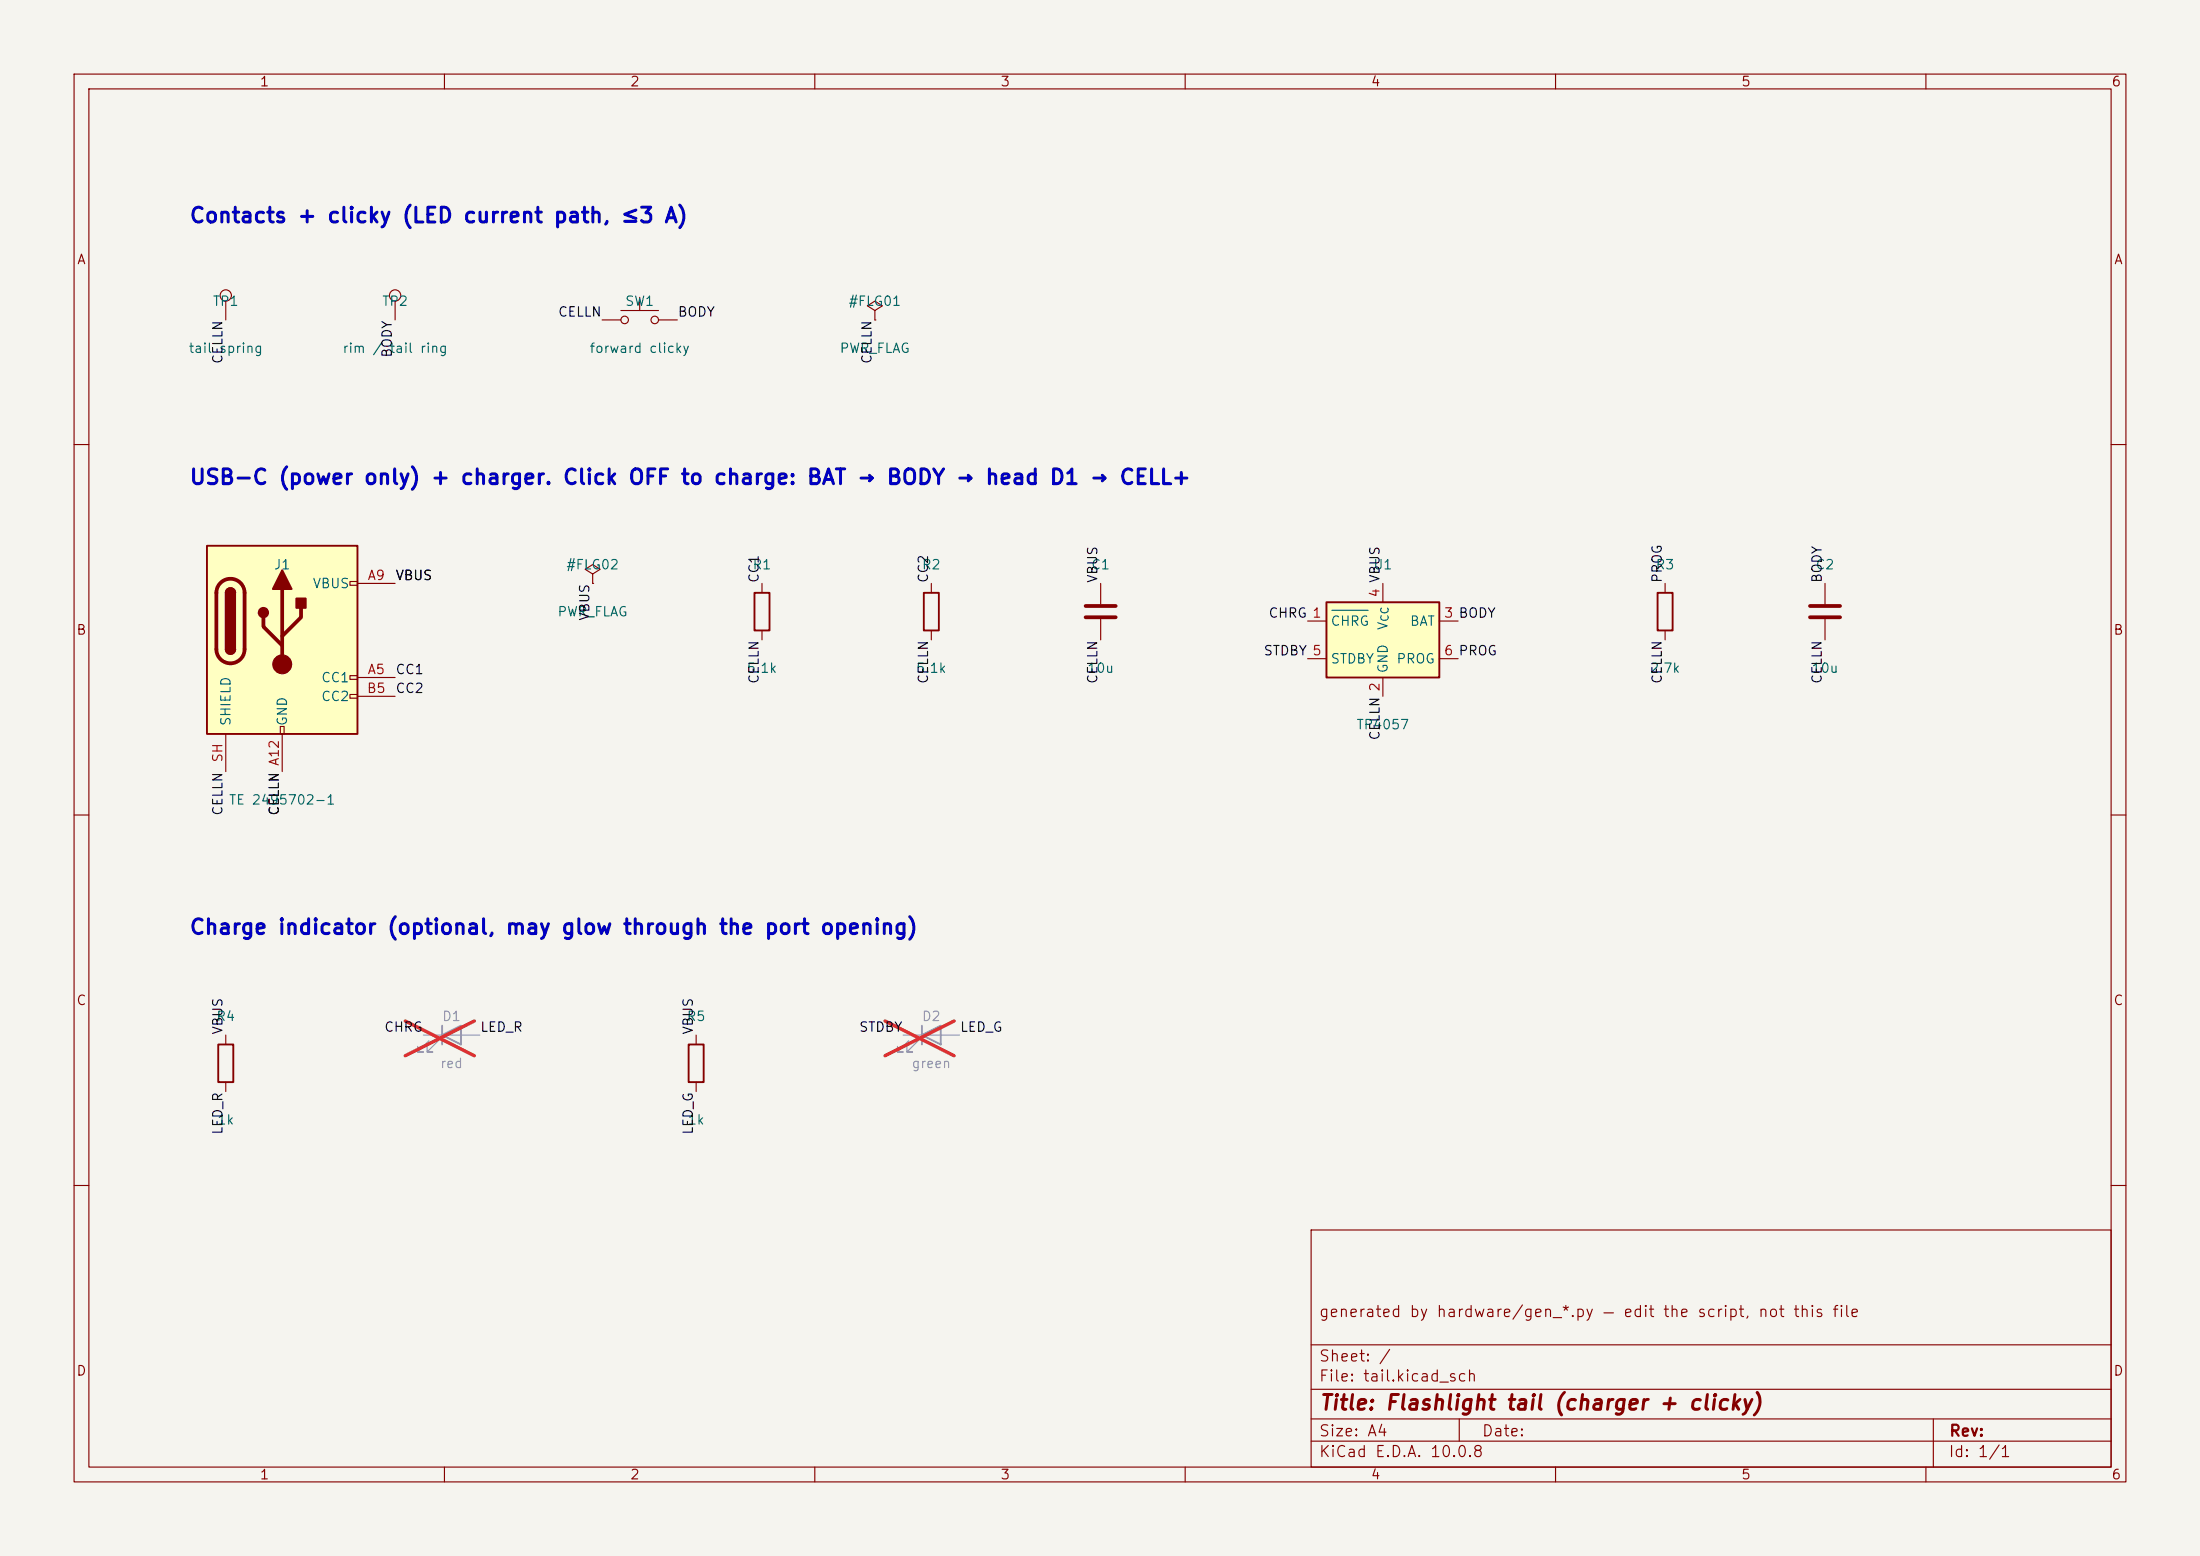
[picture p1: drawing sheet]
<svg xmlns="http://www.w3.org/2000/svg" width="297mm" height="210mm" viewBox="0 0 297 210" stroke-linecap="round" stroke-linejoin="round" font-family="sans-serif">
<path d="M0 0h297v210h-297z" fill="#f5f4ef" stroke="#f5f4ef" stroke-width=".14"/>
<g fill="none" stroke="#840000" stroke-width=".15">
<path d="M10 10h277v190h-277zM12 12h273v186h-273zM60 10v2M110 10v2M160 10v2M210 10v2M260 10v2M118.1 41.9l1-.6-1-.7-1 .7 1 .6v1.3M118.1 43.2h.1M10 60h2M102.9 78.7v1.3M125.7 78.7v1.3"/>
<path d="M285 60h2M102.9 85.1v1.3M125.7 85.1v1.3M10 110h2M285 110h2M10 160h2M177 166h108v32h-108zM285 160h2M60 198v2M110 198v2M160 198v2M177 194.5h108"/>
<path d="M177 191.5h108M177 187.5h108M177 181.5h108M197 191.5v3M210 198v2M260 198v2M261 191.5v6.5"/>
</g>
<path d="M101.9 80h2v5.1h-2zM124.7 80h2v5.1h-2z" fill="none" stroke="#840000" stroke-width=".25"/>
<path d="M179.1 81.3h15.2v10.1h-15.2z" fill="#ffffc2"/>
<path d="M179.1 81.3h15.2v10.1h-15.2zM223.8 80h2v5.1h-2zM93 141h2v5.1h-2z" fill="none" stroke="#840000" stroke-width=".25"/>
<g fill="none" stroke="#840000" stroke-width=".15">
<path d="M81.3 43.2h2.5M83.8 41.9h5.1M86.4 40.1v1.8M88.9 43.2h2.5M80 77.5l1-.7-1-.6-1 .6 1 .7v1.2M80 78.7h.1M148.6 78.7v2.8M186.7 78.7v2.6M224.8 78.7v1.3M246.4 78.7v2.8M148.6 83.6v2.8M176.5 83.8h2.6"/>
<path d="M176.5 88.9h2.6M186.7 91.4v2.6M194.3 83.8h2.5M194.3 88.9h2.5M224.8 85.1v1.3M246.4 83.6v2.8M94 139.7v1.3M94 146.1v1.2"/>
<circle cx="84.3" cy="43.2" r=".51"/>
<circle cx="88.4" cy="43.2" r=".51"/>
</g>
<path d="M179.8 82.4h4.9" fill="none" stroke="#006464" stroke-width=".15"/>
<path d="M146.6 81.8h4M146.6 83.3h4M244.3 81.8h4.1M244.3 83.3h4.1" fill="none" stroke="#840000" stroke-width=".51"/>
<path d="M121.9 139.7h7.6M122.7 140.5l-1.5 1.5h.7h-.7v-.8M124 140.5l-1.6 1.5h.8h-.8v-.8" fill="none" stroke="#9c9b98" stroke-width=".15"/>
<path d="M124.5 139.7l2.5-1.3v2.6zM124.5 138.4v2.6" fill="none" stroke="#9c9b98" stroke-width=".25"/>
<path d="M119.5 137.8l9.3 4.7M128.8 137.8l-9.3 4.7" fill="none" stroke="#e12e31" stroke-width=".46"/>
<path d="M27.9 73.7h20.4v25.4h-20.4z" fill="#ffffc2"/>
<g fill="none" stroke="#840000" stroke-width=".15">
<path d="M30.5 40.6v2.6M53.3 40.6v2.6M47.2 78.5h1.1v.5h-1.1zM48.3 78.7h5M30.5 99.1v5M37.8 98h.6v1.1h-.6zM38.1 99.1v5M47.2 91.2h1.1v.5h-1.1zM47.2 93.7h1.1v.5h-1.1zM48.3 91.4h5M48.3 94h5M30.5 139.7v1.3"/>
<path d="M30.5 146.1v1.2"/>
<circle cx="30.5" cy="39.9" r=".76"/>
<circle cx="53.3" cy="39.9" r=".76"/>
</g>
<path d="M27.9 73.7h20.4v25.4h-20.4zM30.5 80a.64 .64 0 0 1 .6-.6 .64 .64 0 0 1 .6 .6M30.5 87.6a.64 .64 0 0 0 .6 .7 .64 .64 0 0 0 .6-.7M29.5 141h2v5.1h-2z" fill="none" stroke="#840000" stroke-width=".25"/>
<path d="M29.8 78.7a1.9 1.9 0 0 1 2-.4 1.9 1.9 0 0 1 1.2 1.7v7.6a1.91 1.91 0 0 1-1.9 1.9 1.91 1.91 0 0 1-1.9-1.9v-7.6a1.9 1.9 0 0 1 .6-1.3zM38.1 79.5v10.2M35.6 83.3v1.3l2.5 2.5M40.6 82v1.3l-2.5 2.6" fill="none" stroke="#840000" stroke-width=".51"/>
<g fill="#840000" stroke="#840000" stroke-width=".25">
<path d="M30.5 80h1.2v7.6h-1.2z"/>
<path d="M30.7 79.6a.64 .64 0 0 1 .7-.2 .64 .64 0 0 1 .3 .6h-1.2z"/>
<path d="M30.5 87.6h1.2a.64 .64 0 0 1-.6 .7 .64 .64 0 0 1-.6-.7z"/>
<path d="M38.1 77l1.3 2.5h-2.6z"/>
<path d="M40 80.8h1.3v1.2h-1.3z"/>
<circle cx="35.6" cy="82.7" r=".63"/>
</g>
<circle cx="38.1" cy="89.7" r="1.27" fill="#840000" stroke="#840000" stroke-width=".15"/>
<path d="M57.1 139.7h7.7M57.9 140.5l-1.5 1.5h.7h-.7v-.8M59.2 140.5l-1.5 1.5h.7h-.7v-.8" fill="none" stroke="#9c9b98" stroke-width=".15"/>
<path d="M59.7 139.7l2.5-1.3v2.6zM59.7 138.4v2.6" fill="none" stroke="#9c9b98" stroke-width=".25"/>
<path d="M54.7 137.8l9.3 4.7M64 137.8l-9.3 4.7" fill="none" stroke="#e12e31" stroke-width=".46"/>
<g font-size="2" fill="#0000c2">
<text x="25.5" y="30.6">Contacts + clicky (LED current path, ≤3 A)</text>
<text x="25.5" y="65.9">USB-C (power only) + charger. Click OFF to charge: BAT → BODY → head D1 → CELL+</text>
<text x="25.5" y="126.6">Charge indicator (optional, may glow through the port opening)</text>
</g>
<text font-size="2" fill="#840000" x="178" y="190.8">Title: Flashlight tail (charger + clicky)</text>
<g font-size="1.5" fill="#840000">
<text x="178" y="178.1">generated by hardware/gen_*.py — edit the script, not this file</text>
<text x="178" y="184.1">Sheet: /</text>
<text x="178" y="186.8">File: tail.kicad_sch</text>
<text x="178" y="197">KiCad E.D.A. 10.0.8</text>
<text x="178" y="194.2">Size: A4</text>
<text x="200" y="194.2">Date:</text>
<text x="263" y="197">Id: 1/1</text>
<text x="263" y="194.2">Rev:</text>
</g>
<g font-size="1.3" fill="#840000">
<text x="35" y="12">1</text>
<text x="85" y="12">2</text>
<text x="135" y="12">3</text>
<text x="185" y="12">4</text>
<text x="235" y="12">5</text>
<text x="285" y="12">6</text>
<text x="10.3" y="36">A</text>
<text x="285.3" y="36">A</text>
<text x="10.2" y="86">B</text>
<text x="285.2" y="86">B</text>
<text x="10.2" y="136">C</text>
<text x="285.2" y="136">C</text>
<text x="10.2" y="186">D</text>
<text x="285.2" y="186">D</text>
<text x="35" y="200">1</text>
<text x="85" y="200">2</text>
<text x="135" y="200">3</text>
<text x="185" y="200">4</text>
<text x="235" y="200">5</text>
<text x="285" y="200">6</text>
</g>
<g font-size="1.3" fill="#006464">
<text x="28.6" y="41.6">TP1</text>
<text x="51.5" y="41.6">TP2</text>
<text x="84.3" y="41.6">SW1</text>
<text x="114.4" y="41.6">#FLG01</text>
<text x="25.4" y="48">tail spring</text>
<text x="46.1" y="48">rim / tail ring</text>
<text x="79.5" y="48">forward clicky</text>
<text x="113.3" y="48">PWR_FLAG</text>
<text x="36.9" y="77.2">J1</text>
<text x="76.3" y="77.2">#FLG02</text>
<text x="101.5" y="77.2">R1</text>
<text x="124.4" y="77.2">R2</text>
<text x="147.2" y="77.2">C1</text>
<text x="185.3" y="77.2">U1</text>
<text x="223.4" y="77.2">R3</text>
<text x="245" y="77.2">C2</text>
<text x="42.1" y="79.7">VBUS</text>
<text x="75.2" y="83.5">PWR_FLAG</text>
<text x="179.6" y="84.8">CHRG</text>
<text x="179.6" y="89.9">STDBY</text>
<text x="187.7" y="85.1" transform="rotate(-90 187.7 85.1)">V</text>
<text x="188.4" y="89.9">PROG</text>
<text x="190.2" y="84.8">BAT</text>
<text x="43.3" y="92.4">CC1</text>
<text x="43.3" y="94.9">CC2</text>
<text x="100.7" y="91.1">5.1k</text>
<text x="123.6" y="91.1">5.1k</text>
<text x="146.7" y="91.1">10u</text>
<text x="187.7" y="91" transform="rotate(-90 187.7 91)">GND</text>
<text x="222.6" y="91.1">2.7k</text>
<text x="244.5" y="91.1">10u</text>
<text x="31.4" y="98.1" transform="rotate(-90 31.4 98.1)">SHIELD</text>
<text x="39.1" y="98.1" transform="rotate(-90 39.1 98.1)">GND</text>
<text x="183" y="98.8">TP4057</text>
<text x="30.8" y="108.9">TE 2495702-1</text>
<text x="29.1" y="138.1">R4</text>
<text x="92.6" y="138.1">R5</text>
<text x="29.2" y="152.1">1k</text>
<text x="92.7" y="152.1">1k</text>
</g>
<g font-size="1.3" fill="#0f0f0f">
<text x="75.2" y="43.1">CELLN</text>
<text x="91.4" y="43.1">BODY</text>
<text x="30.4" y="49.2" transform="rotate(-90 30.4 49.2)">CELLN</text>
<text x="53.2" y="48.4" transform="rotate(-90 53.2 48.4)">BODY</text>
<text x="118" y="49.2" transform="rotate(-90 118 49.2)">CELLN</text>
<text x="53.3" y="78.6">VBUS</text>
<text x="79.9" y="83.9" transform="rotate(-90 79.9 83.9)">VBUS</text>
<text x="102.7" y="78.8" transform="rotate(-90 102.7 78.8)">CC1</text>
<text x="125.6" y="78.8" transform="rotate(-90 125.6 78.8)">CC2</text>
<text x="148.5" y="78.8" transform="rotate(-90 148.5 78.8)">VBUS</text>
<text x="171.2" y="83.7">CHRG 1</text>
<text x="224.7" y="78.8" transform="rotate(-90 224.7 78.8)">PROG</text>
<text x="246.3" y="78.8" transform="rotate(-90 246.3 78.8)">BODY</text>
<text x="170.5" y="88.8">STDBY 5</text>
<text x="53.3" y="91.3">CC1</text>
<text x="53.3" y="93.9">CC2</text>
<text x="102.7" y="92.4" transform="rotate(-90 102.7 92.4)">CELLN</text>
<text x="125.6" y="92.4" transform="rotate(-90 125.6 92.4)">CELLN</text>
<text x="148.5" y="92.4" transform="rotate(-90 148.5 92.4)">CELLN</text>
<text x="224.7" y="92.4" transform="rotate(-90 224.7 92.4)">CELLN</text>
<text x="246.3" y="92.4" transform="rotate(-90 246.3 92.4)">CELLN</text>
<text x="186.6" y="100" transform="rotate(-90 186.6 100)">CELLN 2</text>
<text x="30.4" y="110.2" transform="rotate(-90 30.4 110.2)">CELLN</text>
<text x="38" y="110.2" transform="rotate(-90 38 110.2)">CELLN A12</text>
<text x="30.4" y="139.7" transform="rotate(-90 30.4 139.7)">VBUS</text>
<text x="51.8" y="139.6">CHRG</text>
<text x="64.7" y="139.6">LED_R</text>
<text x="93.9" y="139.7" transform="rotate(-90 93.9 139.7)">VBUS</text>
<text x="115.9" y="139.6">STDBY</text>
<text x="129.5" y="139.6">LED_G</text>
<text x="30.4" y="153.2" transform="rotate(-90 30.4 153.2)">LED_R</text>
<text x="93.9" y="153.2" transform="rotate(-90 93.9 153.2)">LED_G</text>
</g>
<g font-size="1.3" fill="#a90000">
<text x="49.5" y="78.6">A9</text>
<text x="186.6" y="80.7" transform="rotate(-90 186.6 80.7)">4 VBUS</text>
<text x="194.8" y="83.7">3 BODY</text>
<text x="194.8" y="88.8">6 PROG</text>
<text x="49.4" y="93.8">B5</text>
<text x="49.5" y="91.3">A5</text>
<text x="30.3" y="103" transform="rotate(-90 30.3 103)">SH</text>
</g>
<g font-size="1.3" fill="#939391">
<text x="59.6" y="138.1">D1</text>
<text x="124.4" y="138.1">D2</text>
<text x="59.3" y="144.5">red</text>
<text x="123" y="144.5">green</text>
</g>
<text font-size="1" fill="#006464" x="187.7" y="84" transform="rotate(-90 187.7 84)">CC</text>
</svg>
